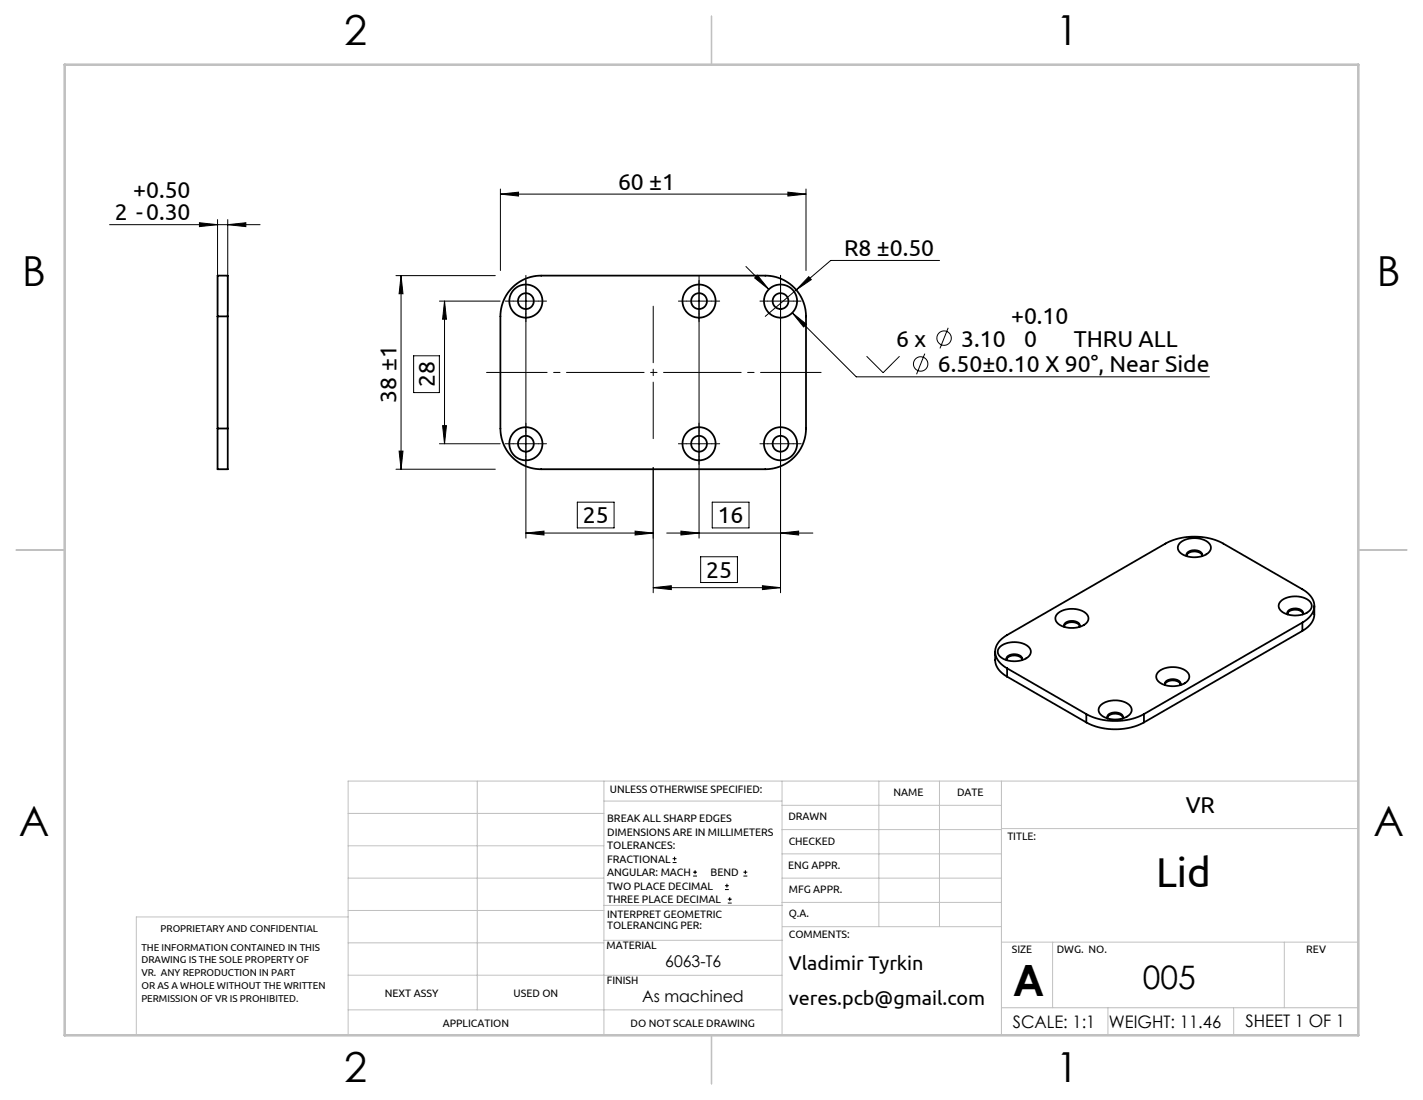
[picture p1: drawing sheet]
<svg xmlns="http://www.w3.org/2000/svg" width="279mm" height="216mm" viewBox="0 0 279 216" stroke-linecap="round" stroke-linejoin="round" font-family="sans-serif">
<g fill="none" stroke="#000" stroke-width=".2">
<path d="M98.3 38.1l3.5-.4v.8zM98.3 37.1v16M98.3 38.1h60M154.7 37.7l3.6 .4-3.6 .4zM158.3 37.1v16M21.5 44.1h29.6M39.2 43.7l3.5 .4-3.5 .4zM42.7 43.1v18M44.7 44.1l3.6-.4v.8zM44.7 43.1v18M77.7 54.1h19.6M78.7 54.1v38"/>
<path d="M78.7 54.1l.4 3.6h-.7zM86.3 59.1h11.9M87.3 59.1v28M87.3 59.1l.4 3.6h-.8zM100.8 59.1h5M103.3 54v51.6M134.8 59.1h5M137.3 54v51.6M146.5 52.3l4.5 4.5M148.2 54.6l.5-.6 2.3 2.8zM150.8 59.1h5M153.3 54v62.3"/>
<path d="M158.8 54.3l.5 .6-3 2zM184.5 51.1h-21.4l-12.8 11M81.2 69.8h5.1v7.3h-5.1zM155.6 61.4l2.7 2.2-.5 .6zM155.6 61.4l12.5 12.6h69.4M170.2 69.9l3.2 3.3 3.2-3.3M181.6 69.4l-1.6 4.1M186.2 64.3l-1.6 4.1M77.7 92.1h19.6M78.4 88.5h.7l-.4 3.6zM86.3 87.1h11.9M86.9 83.5h.8l-.4 3.6z"/>
<path d="M100.8 87.1h5M113.4 98.6h7.2v5h-7.2zM128.3 91.8v24.5M134.8 87.1h5M139.8 98.6h7.3v5h-7.3zM150.8 87.1h5M103.3 104.6l3.5-.4v.8zM103.3 104.6h25M124.7 104.2l3.6 .4-3.6 .4zM128.3 115.3h25M128.3 115.3l3.5-.3v.7zM130.9 104.6h28.7"/>
<path d="M133.7 104.2l3.6 .4-3.6 .4zM137.6 109.3h7.2v5h-7.2zM149.7 115l3.6 .3-3.6 .4zM153.3 104.6l3.5-.4v.8zM132.1 169.3h.7M132.1 168.5h.7M132.4 168.2v.7M136.1 171.9h.8M136.1 171.2h.8M136.5 170.8v.8M142.3 174.6h.8M142.3 173.8h.8"/>
<path d="M142.7 173.5v.7M142.9 177.3h.8M142.9 176.5h.8M143.3 176.1v.8M146 171.9h.7M146 171.2h.7M146.3 170.8v.8"/>
<circle cx="180.8" cy="71.4" r="1.42"/>
<circle cx="185.4" cy="66.4" r="1.42"/>
</g>
<path d="M95.5 73.1h65.7" fill="none" stroke="#000" stroke-width=".2" stroke-dasharray="15.2 1.3 1.3 1.3" stroke-dashoffset="3.4"/>
<path d="M128.3 86.1v-26" fill="none" stroke="#000" stroke-width=".2" stroke-dasharray="15.2 1.3 1.3 1.3" stroke-dashoffset="4.1"/>
<g fill="none" stroke="#000" stroke-width=".2" stroke-dasharray="15.2 1.3 1.3 1.3">
<path d="M100.8 59.1h-1.6M103.3 56.6v-1.6M105.8 59.1h1.5M134.8 59.1h-1.6M137.3 56.6v-1.6M139.8 59.1h1.5M150.8 59.1h-1.6M153.3 56.6v-1.6M155.8 59.1h1.5M103.3 61.6v1.5M137.3 61.6v1.5M153.3 61.6v1.5"/>
<path d="M100.8 87.1h-1.6M103.3 84.6v-1.6M103.3 89.6v1.5M105.8 87.1h1.5M134.8 87.1h-1.6M137.3 84.6v-1.6M137.3 89.6v1.5M139.8 87.1h1.5M150.8 87.1h-1.6M153.3 84.6v-1.6M153.3 89.6v1.5M155.8 87.1h1.5"/>
</g>
<g fill="none" stroke="#c0c0c0" stroke-width=".2">
<path d="M68.4 159.7h50.2M93.7 153.3v44.9M118.6 153.3v49.9M118.6 157.2h34.9M153.5 153.3v49.9M153.5 158.1h43.1M172.6 153.3v28.6M184.5 153.3v28.6M196.6 153.3v49.9M266.7 153.3h-198.3v49.9M68.4 178.7h50.2M68.4 172.4h50.2"/>
<path d="M68.4 166h50.2M68.4 180h-41.6v23.2M118.6 177.7h35.1M153.5 167.6h43.1M153.5 162.8h43.1M153.5 172.4h43.1M153.5 177.1h43.1M196.6 162.6h70.1M68.4 198.2h85.1M68.4 185.1h50.2M68.4 191.4h50.2M118.6 191.4h34.9"/>
<path d="M118.6 184.6h35.1M153.7 181.9h42.9M196.6 197.8h70.1M196.6 184.9h70.1M206.7 184.9v12.9M217.5 197.8v5.4M242.2 197.8v5.4M252.2 184.9v12.9"/>
</g>
<path d="M139.7 3.2v9.5M3.2 107.9h9.5M266.7 107.9h9.5M139.7 203.2v9.5" fill="none" stroke="#c0c0c0" stroke-width=".25"/>
<path d="M12.7 12.7h254v190.5h-254z" fill="none" stroke="#c0c0c0" stroke-width=".5"/>
<g fill="#000">
<path d="M154.7 37.7l3.6 .4-3.6 .4zM98.3 38.1l3.5-.4v.8z"/>
<path d="M87.3 59.1l.4 3.6h-.8zM86.9 83.5h.8l-.4 3.6z"/>
<path d="M148.7 54l-.5 .6 2.8 2.2zM155.6 61.4l2.2 2.8 .5-.6z"/>
<path d="M158.8 54.3l-2.5 2.6 3-2zM103.3 104.6l3.5-.4v.8zM124.7 104.2l3.6 .4-3.6 .4zM39.2 43.7l3.5 .4-3.5 .4zM44.7 44.1l3.6-.4v.8z"/>
<path d="M78.4 88.5h.7l-.4 3.6zM78.7 54.1l.4 3.6h-.7z"/>
<path d="M149.7 115l3.6 .3-3.6 .4zM128.3 115.3l3.5-.3v.7zM153.3 104.6l3.5-.4v.8zM133.7 104.2l3.6 .4-3.6 .4z"/>
</g>
<g fill="none" stroke="#000" stroke-width=".35">
<path d="M100.6 56.4a8 8 0 0 1 5.7-2.3h44a8 8 0 0 1 8 8v22a8 8 0 0 1-8 8h-44a8 8 0 0 1-8-8v-22a8 8 0 0 1 2.3-5.7zM42.7 62.1v-8h2v8M42.7 62.1h2M42.7 62.1v22M44.7 62.1v22M42.7 84.1v8h2v-8M42.7 84.1h2M231.7 106.6a4.5 4.5 0 0 1 5.8 .2 1.48 1.48 0 0 1-1 2.2 4.4 4.4 0 0 1-5.1-.9l-.1-.8zM233 109a1.91 1.91 0 0 1 3 0M233 109.2a.92 .92 0 0 1 1.1-1.2 1.46 1.46 0 0 1 1.9 1v.2M251.5 118a4.5 4.5 0 0 1 5.8 .3 1.48 1.48 0 0 1-1 2.1 4.4 4.4 0 0 1-5.1-.9l-.1-.8zM258.1 118.9v1.7a4 4 0 0 1-2.4 3.2"/>
<path d="M195.4 127.9v1.6a4 4 0 0 0 2.3 3.3M196.3 127a4.5 4.5 0 0 1 5.9 .2 1.48 1.48 0 0 1-1.1 2.2 4.4 4.4 0 0 1-5-.9l-.2-.9zM197.6 129.4a1.91 1.91 0 0 1 3.1 0M197.7 129.6a.92 .92 0 0 1 1-1.2 1.46 1.46 0 0 1 2 1l-.1 .2M197.7 131.2l15.6 9M197.7 131.2v1.6M197.7 132.8l15.6 9M207.7 120.4a4.5 4.5 0 0 1 5.8 .3 1.48 1.48 0 0 1-1 2.2 4.4 4.4 0 0 1-5.1-1l-.1-.8zM208.9 122.9a1.91 1.91 0 0 1 3.1 0M209 123.1a.92 .92 0 0 1 1.1-1.2 1.46 1.46 0 0 1 1.9 1l-.1 .2M216.1 138.4a4.5 4.5 0 0 1 5.9 .3 1.48 1.48 0 0 1-1.1 2.1 4.4 4.4 0 0 1-5-.9l-.2-.8zM227.5 131.9a4.5 4.5 0 0 1 5.8 .2 1.48 1.48 0 0 1-1 2.2 4.4 4.4 0 0 1-5.1-.9l-.2-.7z"/>
<path d="M228.7 134.3a1.91 1.91 0 0 1 3.1 0M228.8 134.5a.92 .92 0 0 1 1.1-1.2 1.46 1.46 0 0 1 1.9 1l-.1 .2M252.8 120.4a1.91 1.91 0 0 1 3 0M252.8 120.6a.92 .92 0 0 1 1.1-1.1 1.46 1.46 0 0 1 1.9 .9v.2M255.7 122.2a3.5 3.5 0 0 0 2.1-4.4l-.7-1.1-1.1-.9-15.8-9.1a12.5 12.5 0 0 0-11.3 0l-31.2 17.9a3.5 3.5 0 0 0-2.1 4.4l.8 1.1 1.3 1.1M255.7 122.2l-31.1 18M255.7 122.2v1.6M255.7 123.8l-31.1 18M213.3 140.2a12.5 12.5 0 0 0 11.3 0M213.3 141.8a12.5 12.5 0 0 0 11.3 0M213.3 140.2v1.6M217.4 140.8a1.91 1.91 0 0 1 3.1 0"/>
<path d="M217.5 141a.92 .92 0 0 1 1-1.1 1.46 1.46 0 0 1 2 .9l-.1 .2M224.6 140.2v1.6"/>
<circle cx="103.3" cy="59.1" r="3.2"/>
<circle cx="103.3" cy="59.1" r="1.55"/>
<circle cx="137.3" cy="59.1" r="3.2"/>
<circle cx="137.3" cy="59.1" r="1.55"/>
<circle cx="153.3" cy="59.1" r="3.2"/>
<circle cx="153.3" cy="59.1" r="1.55"/>
<circle cx="103.3" cy="87.1" r="1.55"/>
<circle cx="103.3" cy="87.1" r="3.2"/>
<circle cx="137.3" cy="87.1" r="1.55"/>
<circle cx="137.3" cy="87.1" r="3.2"/>
<circle cx="153.3" cy="87.1" r="1.55"/>
<circle cx="153.3" cy="87.1" r="3.2"/>
</g>
<text font-size="8.5" x="198.9" y="195.5">A</text>
<text font-size="8.2" x="227" y="174.2">Lid</text>
<g font-size="8.1">
<text x="67.6" y="8.9">2</text>
<text x="207.3" y="8.9">1</text>
<text x="4.4" y="56.1">B</text>
<text x="270.4" y="56.1">B</text>
<text x="3.7" y="164.1">A</text>
<text x="269.7" y="164.1">A</text>
<text x="67.6" y="212.4">2</text>
<text x="207.3" y="212.4">1</text>
</g>
<text font-size="6.3" x="224.4" y="194.1">005</text>
<g font-size="4.5">
<text x="26.1" y="38.9">+0.50</text>
<text x="121.3" y="37.2">60 ±1</text>
<text x="22.6" y="43.2">2 -0.30</text>
<text x="165.7" y="50.3">R8 ±0.50</text>
<text x="198.5" y="63.7">+0.10</text>
<text x="176" y="68">6 x</text>
<text x="188.7" y="68">3.10</text>
<text x="201.1" y="68">0</text>
<text x="210.8" y="68">THRU ALL</text>
<text x="85.4" y="76" transform="rotate(-90 85.4 76)">28</text>
<text x="184.1" y="73.1">6.50±0.10 X 90°, Near Side</text>
<text x="77.9" y="79" transform="rotate(-90 77.9 79)">38 ±1</text>
<text x="114.4" y="102.7">25</text>
<text x="140.9" y="102.7">16</text>
<text x="138.6" y="113.5">25</text>
<text x="232.8" y="159.5">VR</text>
</g>
<g font-size="3.9">
<text x="154.9" y="190.4">Vladimir Tyrkin</text>
<text x="154.9" y="197.2">veres.pcb@gmail.com</text>
</g>
<g font-size="3.4">
<text x="198.8" y="201.7">SCALE: 1:1</text>
<text x="217.7" y="201.8">WEIGHT: 11.46</text>
<text x="244.5" y="201.7">SHEET 1 OF 1</text>
</g>
<g font-size="3.2">
<text x="130.6" y="189.8">6063-T6</text>
<text x="126.1" y="196.6">As machined</text>
</g>
<g font-size="2.1">
<text x="119.8" y="155.6">UNLESS OTHERWISE SPECIFIED:</text>
<text x="119.2" y="161.4">BREAK ALL SHARP EDGES</text>
<text x="154.8" y="161">DRAWN</text>
<text x="175.4" y="156.2">NAME</text>
<text x="187.9" y="156.2">DATE</text>
<text x="119.2" y="164">DIMENSIONS ARE IN MILLIMETERS</text>
<text x="119.2" y="166.7">TOLERANCES:</text>
<text x="154.9" y="165.8">CHECKED</text>
<text x="197.8" y="165">TITLE:</text>
<text x="119.2" y="169.3">FRACTIONAL</text>
<text x="119.2" y="172">ANGULAR: MACH</text>
<text x="139.5" y="172">BEND</text>
<text x="154.8" y="170.5">ENG APPR.</text>
<text x="119.2" y="174.6">TWO PLACE DECIMAL</text>
<text x="119.2" y="177.3">THREE PLACE DECIMAL</text>
<text x="154.9" y="180">Q.A.</text>
<text x="154.9" y="175.2">MFG APPR.</text>
<text x="119.2" y="180.2">INTERPRET GEOMETRIC</text>
<text x="119.2" y="182.3">TOLERANCING PER:</text>
<text x="154.9" y="184.2">COMMENTS:</text>
<text x="119.1" y="186.3">MATERIAL</text>
<text x="198.7" y="187">SIZE</text>
<text x="207.5" y="187">DWG. NO.</text>
<text x="256.5" y="187.1">REV</text>
<text x="75.5" y="195.8">NEXT ASSY</text>
<text x="100.9" y="195.7">USED ON</text>
<text x="119.1" y="193.1">FINISH</text>
<text x="86.9" y="201.6">APPLICATION</text>
<text x="123.8" y="201.6">DO NOT SCALE DRAWING</text>
</g>
<g font-size="2">
<text x="31.5" y="183">PROPRIETARY AND CONFIDENTIAL</text>
<text x="27.8" y="186.6">THE INFORMATION CONTAINED IN THIS</text>
<text x="27.8" y="189.1">DRAWING IS THE SOLE PROPERTY OF</text>
<text x="27.8" y="191.6">VR. ANY REPRODUCTION IN PART</text>
<text x="27.8" y="194.2">OR AS A WHOLE WITHOUT THE WRITTEN</text>
<text x="27.8" y="196.7">PERMISSION OF VR IS PROHIBITED.</text>
</g>
</svg>
